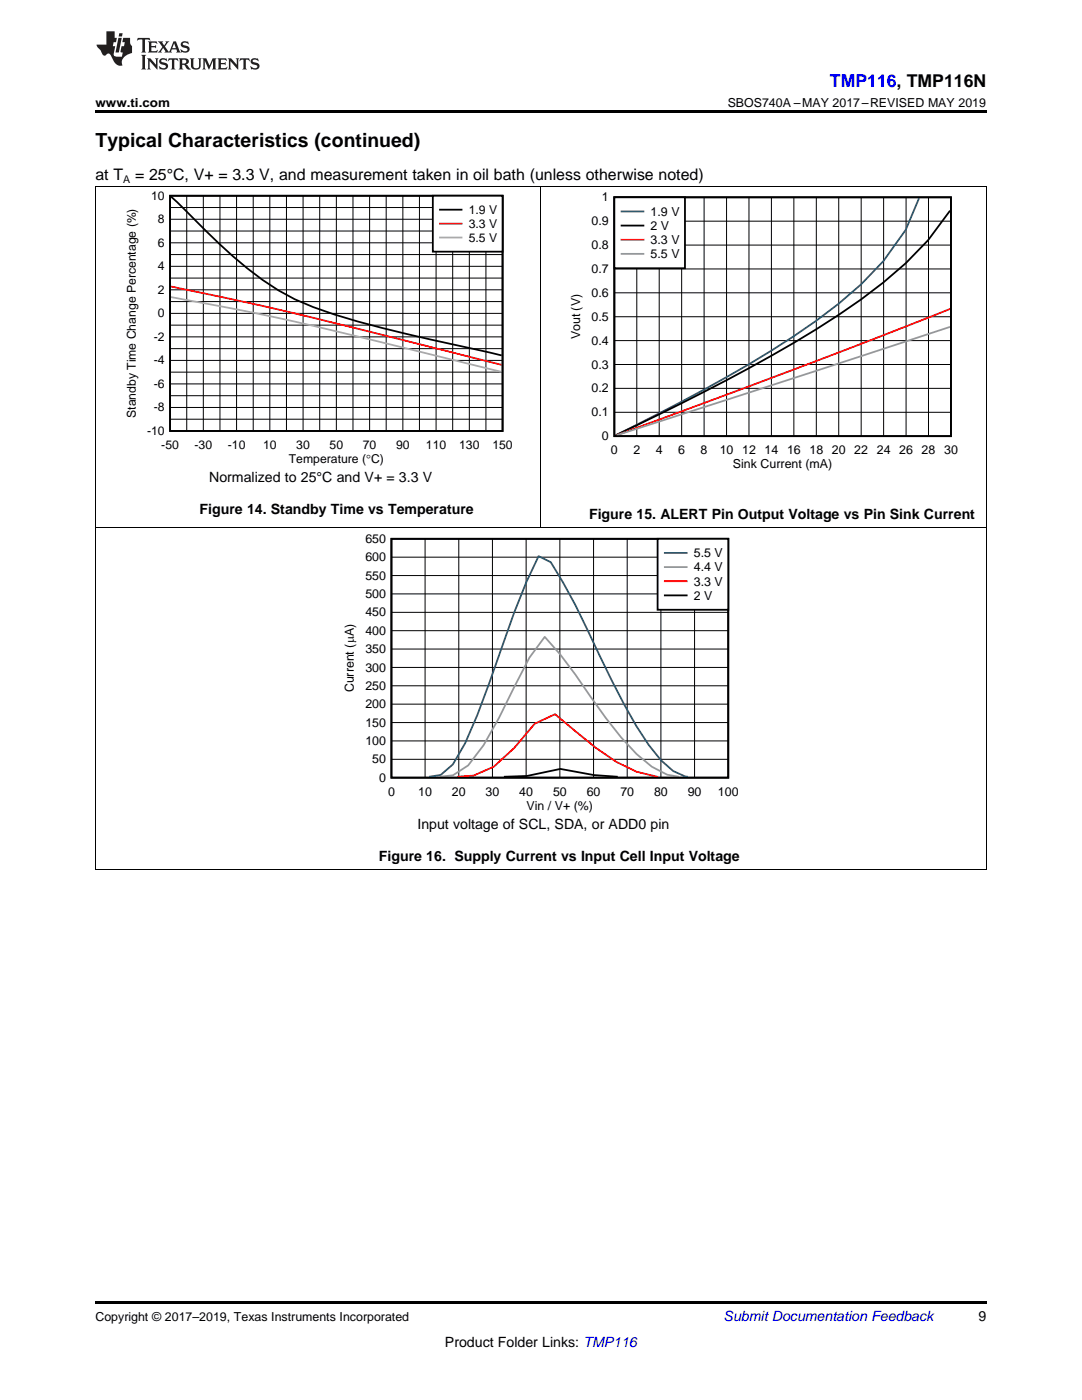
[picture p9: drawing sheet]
<svg xmlns="http://www.w3.org/2000/svg" width="216mm" height="279mm" viewBox="0 0 216 279" stroke-linecap="round" stroke-linejoin="round" font-family="sans-serif">
<path d="M19 259.7h177.8v.5h-177.8z" fill="#000"/>
<path d="M19.1 105.4v68.2M196.8 105.4v68.2M19 173.5h177.8" fill="none" stroke="#000" stroke-width=".2"/>
<path d="M68.3 106.5h79v55.7h-79z" fill-rule="evenodd" fill="#fff"/>
<path d="M78.1 107.5h67.2v47.7h-67.2zM100.6 155l4.5-.1 6.7-1.4 6.7 1.2 4.8 .3" fill="none" stroke="#000" stroke-width=".36"/>
<g fill="none" stroke="#000" stroke-width=".2">
<path d="M78.1 118.5h67.2M78.1 114.9h67.2M78.1 111.2h67.2M84.8 107.5v47.7M91.5 107.5v47.7M98.3 107.5v47.7M105 107.5v47.7M111.7 107.5v47.7M118.4 107.5v47.7M125.2 107.5v47.7M131.9 107.5v47.7M138.6 107.5v47.7"/>
<path d="M78.1 136.9h67.2M78.1 133.2h67.2M78.1 129.5h67.2M78.1 125.9h67.2M78.1 122.2h67.2M78.1 151.5h67.2M78.1 147.9h67.2M78.1 144.2h67.2M78.1 140.5h67.2"/>
</g>
<path d="M85.6 155l2.3-.3 2.5-2.1 2.4-4.3 2.5-5.6 7.3-20.4 2.4-6.1 2.5-5.2 2.4 1.2a142.5 142.5 0 0 1 9.8 18.7 128.6 128.6 0 0 0 9.7 17.8l2.5 3 2.4 2.2 2.5 1.1h.5" fill="none" stroke="#295c75" stroke-width=".36"/>
<path d="M87.7 155l2.7-.3 3-1.9 3.1-4.1 3.1-5.4 6-12.1 3.1-4.1 3.1 3.5 3 4a106 106 0 0 0 12.2 15.9l3.1 2.5 3 1.6 2.3 .4" fill="none" stroke="#999" stroke-width=".36"/>
<path d="M91.3 155l3.2-.2 4-1.8 4.1-3.7 4.1-4.9 4.1-1.9 8.1 6.8 4.1 2.7 4 2 4.3 1" fill="none" stroke="#f00" stroke-width=".36"/>
<path d="M131.2 107.5h14.1v14.2h-14.1z" fill-rule="evenodd" fill="#fff"/>
<path d="M131.2 107.5h14.1v14.2h-14.1zM132.7 118.8h4.3" fill="none" stroke="#000" stroke-width=".36"/>
<path d="M132.7 110.4h4.3" fill="none" stroke="#295c75" stroke-width=".36"/>
<path d="M132.7 113.2h4.3" fill="none" stroke="#999" stroke-width=".36"/>
<path d="M132.7 116h4.3" fill="none" stroke="#f00" stroke-width=".36"/>
<path d="M19.1 37.2v68.2M107.9 37.2v68.2M196.8 37.2v68.2M19 105.4h177.8" fill="none" stroke="#000" stroke-width=".2"/>
<path d="M113.4 38.4h77.7v55.7h-77.7z" fill-rule="evenodd" fill="#fff"/>
<path d="M122.6 39.4h67.1v47.6h-67.1zM189.6 42l-4.4 5.9a89.9 89.9 0 0 1-17.9 15 350.3 350.3 0 0 1-40.2 22l-4.2 2" fill="none" stroke="#000" stroke-width=".36"/>
<g fill="none" stroke="#000" stroke-width=".2">
<path d="M127.1 39.4v47.7M131.5 39.4v47.7M136 39.4v47.7M140.5 39.4v47.7M145 39.4v47.7M149.4 39.4v47.7M153.9 39.4v47.7M158.4 39.4v47.7M162.9 39.4v47.7M167.4 39.4v47.7M171.8 39.4v47.7M176.3 39.4v47.7"/>
<path d="M180.8 39.4v47.7M185.3 39.4v47.7M122.6 58.4h67.2M122.6 53.7h67.2M122.6 48.9h67.2M122.6 44.1h67.2M122.6 77.5h67.2M122.6 72.7h67.2M122.6 68h67.2M122.6 63.2h67.2M122.6 82.3h67.2"/>
</g>
<path d="M183.4 39.5l-2.7 6.4-4.5 6.2a87.6 87.6 0 0 1-17.8 15 340.5 340.5 0 0 1-35.5 19.8" fill="none" stroke="#295c75" stroke-width=".36"/>
<path d="M189.6 61.7l-26.8 10.4-39.8 14.8" fill="none" stroke="#f00" stroke-width=".36"/>
<path d="M189.6 65.2l-66.6 21.7" fill="none" stroke="#999" stroke-width=".36"/>
<path d="M122.6 39.4h14.1v14.1h-14.1z" fill-rule="evenodd" fill="#fff"/>
<path d="M122.6 39.4h14.1v14.1h-14.1zM124 45h4.4" fill="none" stroke="#000" stroke-width=".36"/>
<path d="M124 42.2h4.4" fill="none" stroke="#295c75" stroke-width=".36"/>
<path d="M124 47.8h4.4" fill="none" stroke="#f00" stroke-width=".36"/>
<path d="M124 50.7h4.4" fill="none" stroke="#999" stroke-width=".36"/>
<path d="M24.8 38.1h77.4v54.8h-77.4z" fill-rule="evenodd" fill="#fff"/>
<path d="M33.9 39.1h66.4v46.9h-66.4zM34.1 39.2l5 4.8a90.3 90.3 0 0 0 16.4 13.9 62.7 62.7 0 0 0 15.8 6.2l9.8 2.5 19 4.3" fill="none" stroke="#000" stroke-width=".35"/>
<g fill="none" stroke="#000" stroke-width=".2">
<path d="M37.3 39.1v46.9M40.6 39.1v46.9M43.9 39.1v46.9M47.2 39.1v46.9M50.5 39.1v46.9M53.8 39.1v46.9M57.2 39.1v46.9M60.5 39.1v46.9M63.8 39.1v46.9M67.1 39.1v46.9M70.4 39.1v46.9M73.8 39.1v46.9"/>
<path d="M77.1 39.1v46.9M80.4 39.1v46.9M83.7 39.1v46.9M87 39.1v46.9M90.3 39.1v46.9M93.6 39.1v46.9M97 39.1v46.9M33.9 57.8h66.4M33.9 55.5h66.4M33.9 53.2h66.4M33.9 50.8h66.4M33.9 48.5h66.4"/>
<path d="M33.9 46.1h66.4M33.9 43.8h66.4M33.9 41.4h66.4M33.9 79h66.4M33.9 76.6h66.4M33.9 74.3h66.4M33.9 71.9h66.4M33.9 69.6h66.4M33.9 67.2h66.4M33.9 64.9h66.4M33.9 62.5h66.4M33.9 60.2h66.4"/>
<path d="M33.9 83.7h66.4M33.9 81.3h66.4"/>
</g>
<path d="M34.1 57.2a852.8 852.8 0 0 1 51.8 12l14.2 3.6" fill="none" stroke="#f00" stroke-width=".35"/>
<path d="M34.1 59.3l5 .9a558 558 0 0 1 42 9.3l19 4.7" fill="none" stroke="#aaa" stroke-width=".35"/>
<path d="M86.4 39.1h13.9v11.1h-13.9z" fill-rule="evenodd" fill="#fff"/>
<path d="M86.4 39.1h13.9v11.1h-13.9zM87.8 41.8h4.3" fill="none" stroke="#000" stroke-width=".35"/>
<path d="M87.8 44.6h4.3" fill="none" stroke="#f00" stroke-width=".35"/>
<path d="M87.8 47.4h4.3" fill="none" stroke="#aaa" stroke-width=".35"/>
<path d="M19 37.2h177.8" fill="none" stroke="#000" stroke-width=".2"/>
<path d="M19 22h177.8v.5h-177.8z" fill="#000"/>
<g fill="#231f20">
<path d="M27.5 7.6l-.1 .5 .4-.2h.6v.1v2.1l-.2 .4h1l-.3-.4v-2.1l.1-.1h.5l.5 .2-.2-.5zM29.5 8.3l.2 .3v1.5l-.2 .4h1.8l.2-.6a1.04 1.04 0 0 1-1.3 .2v-.7h.6l.3 .2v-.6l-.3 .2h-.6v-.6l.8-.1 .4 .3-.2-.5zM31.5 8.3l.9 1.1-.9 1.1h.8l-.2-.2 .5-.7 .4 .7-.2 .2h1.5l-.1-.2 .1-.4h.9l.1 .4-.2 .2h1l-.3-.3-.7-1.9h-.5l-.9 2-.8-1 .9-1h-.8l.1 .3-.3 .5-.4-.6 .2-.2zM34.7 8.6l.4 1h-.7zM36.3 8.4a.63 .63 0 0 0-.2 .7 .63 .63 0 0 0 .6 .4l.6 .2 .1 .2a.75 .75 0 0 1-.7 .4 .75 .75 0 0 1-.6-.5l.1 .7 .1-.1a1.11 1.11 0 0 0 1.5-.6 1.13 1.13 0 0 0-1.2-.8l-.1-.4a1.04 1.04 0 0 1 1.2 .2l-.2-.5-.1 .1-.5-.2zM28.2 10.9l.2 .4v2.2l-.2 .4h1l-.3-.4v-2.2l.3-.4zM29.3 11.6l.3 .4v1.5l-.3 .4h.8l-.2-.4v-1.3l1.5 1.7v-1.9l.2-.4h-.7l.2 .4v.9l-1.1-1.3zM32 11.8a.62 .62 0 0 0-.2 .7 .62 .62 0 0 0 .6 .4l.6 .1 .1 .3a.76 .76 0 0 1-.7 .3 .76 .76 0 0 1-.6-.4l.1 .7 .1-.1a1.11 1.11 0 0 0 1.5-.6 1.13 1.13 0 0 0-1.2-.8l-.1-.4a1.04 1.04 0 0 1 1.2 .2l-.2-.6-.1 .1-.5-.1zM33.7 11.6l-.2 .6a.61 .61 0 0 1 .8-.3v1.6l-.2 .4h.9l-.2-.4v-1.6a.63 .63 0 0 1 .8 .3l-.2-.6zM35.6 11.6l.3 .4v1.5l-.3 .4h1l-.2-.2v-.8l.5 .2a.76 .76 0 0 0 1.2 .7l-1-1a.58 .58 0 0 0 .6-.5 .58 .58 0 0 0-.5-.6zM36.4 11.9h.1a.45 .45 0 0 1 .5 .1 .45 .45 0 0 1 .1 .5l-.7 .2zM37.9 11.6l.2 .2a2.17 2.17 0 0 0 .3 1.9 .99 .99 0 0 0 1.6-.6v-1.1l.2-.4h-.7l.2 .2a1.92 1.92 0 0 1-.2 1.8 .6 .6 0 0 1-.9-.5v-1.1l.2-.4zM40.4 11.6l.2 .4v1.5l-.2 .4h.7l-.2-.4v-1.4l.8 1.8 .8-1.8v1.4l-.2 .4h.9l-.2-.4v-1.5l.2-.4h-.8l-.6 1.5-.6-1.5zM43.4 11.6l.2 .4v1.5l-.2 .4h1.8l.2-.6a1.04 1.04 0 0 1-1.3 .1v-.6h.5l.4 .2v-.6l-.4 .2h-.5v-.7h.8l.3 .3-.1-.6zM45.5 11.6l.2 .4v1.5l-.2 .4h.7l-.2-.4v-1.3l1.5 1.7v-1.9l.2-.4h-.7l.2 .4v.9l-1.1-1.3zM47.9 11.6l-.1 .6a.61 .61 0 0 1 .8-.3v1.6l-.3 .4h1l-.3-.4 .1-1.6a.63 .63 0 0 1 .7 .3l-.1-.6zM50.2 11.8a.62 .62 0 0 0-.2 .7 .62 .62 0 0 0 .6 .4l.6 .1 .2 .3a.76 .76 0 0 1-.8 .3 .76 .76 0 0 1-.6-.4l.1 .7 .2-.1a1.11 1.11 0 0 0 1.5-.6 1.13 1.13 0 0 0-1.3-.8l-.1-.4a1.04 1.04 0 0 1 1.2 .2l-.1-.6-.2 .1-.5-.1z"/>
<path d="M21.2 6.3v2.6h-1.9l.1 .4 .7 .9a.91 .91 0 0 0 1 .8 .56 .56 0 0 1 .5-.3 .56 .56 0 0 1 .5 .3l.4 .8a1.53 1.53 0 0 0 1.9 1.2 1.54 1.54 0 0 1 1-2.1l.9-.3v-1.4a1.52 1.52 0 0 1-.3-1.6h-1.4l-.2 .8h.5l-.2 .8h-.4l-.2 1v.2l.4 .1-.2 .8a1.93 1.93 0 0 1-1.6-.3l.3-1.8h-.5l.2-.8h.4l.2-.8h-.4v-1.3zM23.6 7.6l-.6 2.9h.7l.6-2.9zM23.8 6.6l-.1 .7h.6l.2-.7z"/>
</g>
<text font-size="3.9" x="19" y="29.3">Typical Characteristics (continued)</text>
<text font-size="3.5" fill="#00f" x="165.6" y="17.3">TMP116, TMP116N</text>
<g font-size="3.2">
<text x="19" y="36">at T</text>
<text x="27" y="36">= 25°C, V+ = 3.3 V, and measurement taken in oil bath (unless otherwise noted)</text>
</g>
<g font-size="2.8">
<text x="41.7" y="96.2">Normalized to 25°C and V+ = 3.3 V</text>
<text x="39.8" y="102.5">Figure 14. Standby Time vs Temperature</text>
<text x="117.5" y="103.6">Figure 15. ALERT Pin Output Voltage vs Pin Sink Current</text>
<text x="83.3" y="165.5">Input voltage of SCL, SDA, or ADD0 pin</text>
<text x="75.6" y="171.8">Figure 16. Supply Current vs Input Cell Input Voltage</text>
<text x="195.3" y="263.6">9</text>
<text x="88.8" y="268.9">Product Folder Links: TMP116</text>
</g>
<text font-size="2.8" fill="#0000c8" x="144.4" y="263.6">Submit Documentation Feedback</text>
<g font-size="2.5">
<text x="19" y="21.4">www.ti.com</text>
<text x="145.2" y="21.4">SBOS740A –MAY 2017–REVISED MAY 2019</text>
<text x="120.1" y="40.2">1</text>
<text x="118.1" y="45">0.9</text>
<text x="129.8" y="43.1">1.9 V</text>
<text x="129.8" y="45.9">2 V</text>
<text x="118.1" y="49.7">0.8</text>
<text x="129.8" y="48.7">3.3 V</text>
<text x="129.8" y="51.5">5.5 V</text>
<text x="118.1" y="59.2">0.6</text>
<text x="118.1" y="54.5">0.7</text>
<text x="118.1" y="64">0.5</text>
<text x="115.8" y="67.7" transform="rotate(-90 115.8 67.7)">Vout (V)</text>
<text x="118.1" y="68.8">0.4</text>
<text x="118.1" y="73.5">0.3</text>
<text x="118.1" y="83.1">0.1</text>
<text x="118.1" y="78.3">0.2</text>
<text x="120.1" y="87.9">0</text>
<text x="121.9" y="90.7">0</text>
<text x="126.4" y="90.7">2</text>
<text x="130.8" y="90.7">4</text>
<text x="135.3" y="90.7">6</text>
<text x="139.8" y="90.7">8</text>
<text x="143.6" y="90.7">10</text>
<text x="146.3" y="93.5">Sink Current (mA)</text>
<text x="148.1" y="90.7">12</text>
<text x="152.6" y="90.7">14</text>
<text x="157" y="90.7">16</text>
<text x="161.5" y="90.7">18</text>
<text x="166" y="90.7">20</text>
<text x="170.5" y="90.7">22</text>
<text x="174.9" y="90.7">24</text>
<text x="179.4" y="90.7">26</text>
<text x="183.9" y="90.7">28 30</text>
<text x="72.9" y="112">600</text>
<text x="72.9" y="108.3">650</text>
<text x="138.5" y="111.2">5.5 V</text>
<text x="72.9" y="119.3">500</text>
<text x="72.9" y="115.7">550</text>
<text x="138.5" y="114">4.4 V</text>
<text x="138.5" y="116.9">3.3 V</text>
<text x="138.5" y="119.7">2 V</text>
<text x="72.9" y="123">450</text>
<text x="72.9" y="130.3">350</text>
<text x="72.9" y="126.7">400</text>
<text x="72.9" y="137.7">250</text>
<text x="72.9" y="134">300</text>
<text x="70.6" y="138.2" transform="rotate(-90 70.6 138.2)">Current (PA)</text>
<text x="72.9" y="141.3">200</text>
<text x="72.9" y="148.7">100</text>
<text x="72.9" y="145">150</text>
<text x="74.3" y="152.3">50</text>
<text x="75.6" y="156">0</text>
<text x="77.4" y="158.8">0</text>
<text x="83.5" y="158.8">10</text>
<text x="90.2" y="158.8">20</text>
<text x="96.9" y="158.8">30</text>
<text x="103.6" y="158.8">40</text>
<text x="105" y="161.7">Vin / V+ (%)</text>
<text x="110.3" y="158.8">50</text>
<text x="117.1" y="158.8">60</text>
<text x="123.8" y="158.8">70</text>
<text x="130.5" y="158.8">80</text>
<text x="137.2" y="158.8">90</text>
<text x="143.3" y="158.8">100</text>
<text x="19" y="263.6">Copyright © 2017–2019, Texas Instruments Incorporated</text>
</g>
<g font-size="2.4">
<text x="30.2" y="39.9">10</text>
<text x="31.5" y="44.6">8</text>
<text x="93.5" y="42.7">1.9 V</text>
<text x="93.5" y="45.5">3.3 V</text>
<text x="31.5" y="53.9">4</text>
<text x="31.5" y="49.3">6</text>
<text x="93.5" y="48.3">5.5 V</text>
<text x="31.5" y="58.6">2</text>
<text x="31.5" y="63.3">0</text>
<text x="30.7" y="68">-2</text>
<text x="30.7" y="77.4">-6</text>
<text x="30.7" y="72.7">-4</text>
<text x="27.1" y="83.4" transform="rotate(-90 27.1 83.4)">Standby Time Change Percentage (%)</text>
<text x="30.7" y="82.1">-8</text>
<text x="29.3" y="86.8">-10</text>
<text x="32.2" y="89.6">-50</text>
<text x="38.8" y="89.6">-30</text>
<text x="45.5" y="89.6">-10</text>
<text x="52.5" y="89.6">10</text>
<text x="59.1" y="89.6">30</text>
<text x="65.8" y="89.6">50</text>
<text x="72.4" y="89.6">70</text>
<text x="79" y="89.6">90</text>
<text x="85" y="89.6">110</text>
<text x="91.6" y="89.6">130</text>
<text x="98.3" y="89.6">150</text>
<text x="57.6" y="92.4">Temperature (qC)</text>
</g>
<text font-size="2.1" x="24.6" y="36.6">A</text>
</svg>
